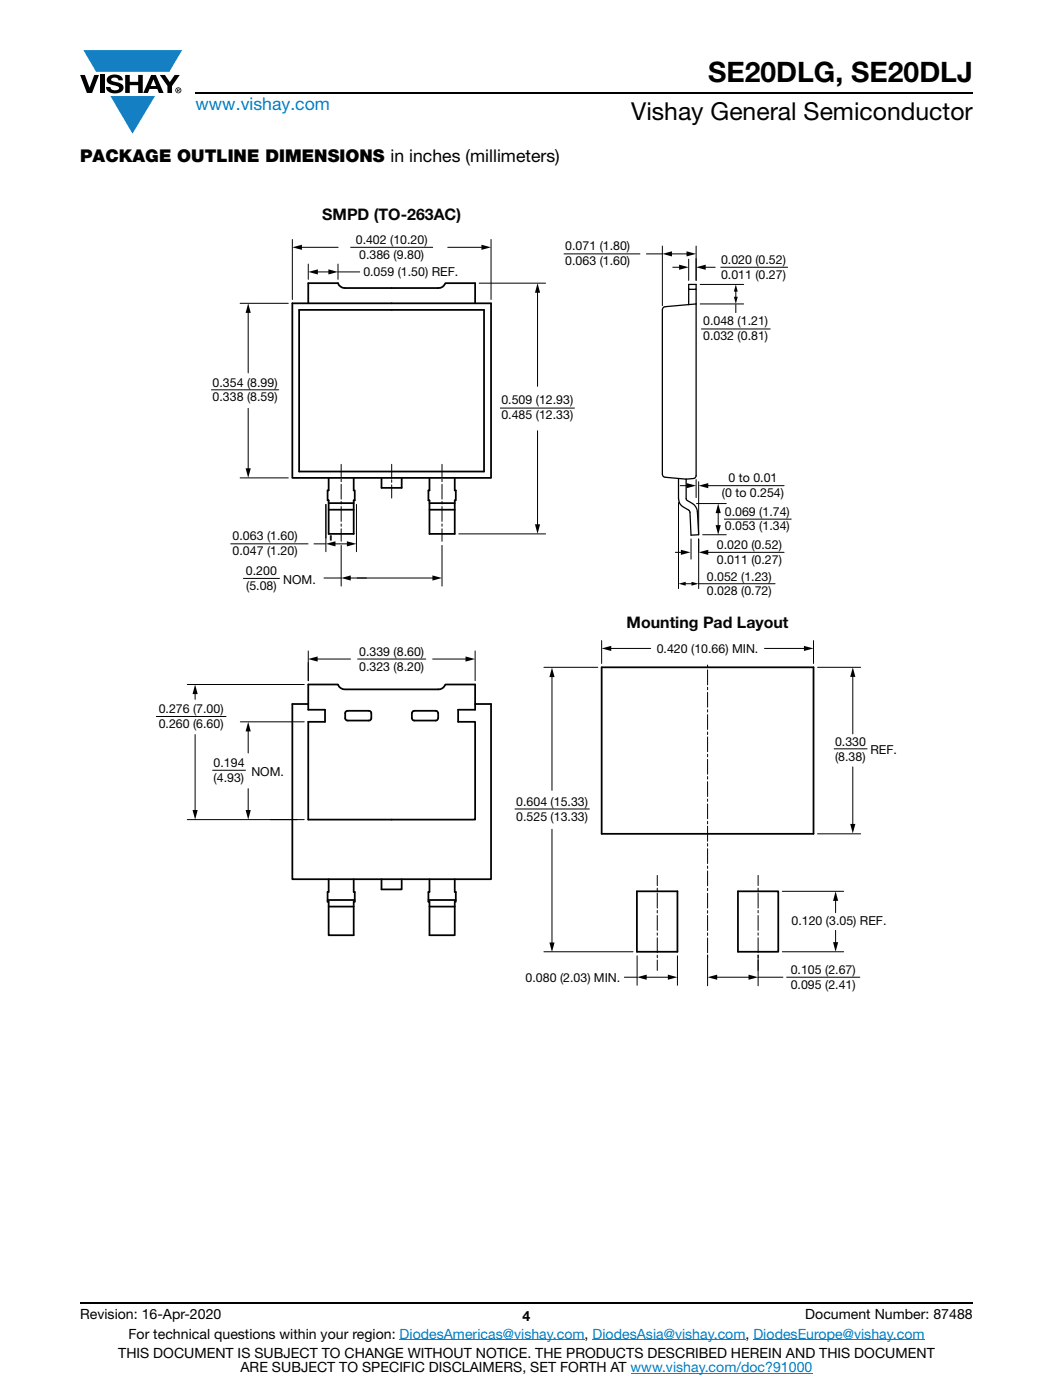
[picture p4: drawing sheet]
<svg xmlns="http://www.w3.org/2000/svg" width="210mm" height="279mm" viewBox="0 0 210 279" stroke-linecap="round" stroke-linejoin="round" font-family="sans-serif">
<g fill="#147fc3">
<path d="M16.6 10h19.7l-2.5 4.3h-1.2h-13.4z"/>
<path d="M22 19.2h8.9l-4.5 7.5z"/>
</g>
<g fill="#000">
<path d="M16 15h.9l1 2.5 .9-2.5h.9l-1.3 3.6h-1.1zM19.9 15h.9v3.6h-.9zM21.6 15.3a2.1 2.1 0 0 1 2.8 .3l.1 .4h-.9a.79 .79 0 0 0-.7-.5 .79 .79 0 0 0-.7 .4l.2 .3 1 .2a1.08 1.08 0 0 1 1.2 1 1.08 1.08 0 0 1-1.1 1.2 1.73 1.73 0 0 1-2.4-1.2h.9a.96 .96 0 0 0 .8 .6 .96 .96 0 0 0 1-.4 1.31 1.31 0 0 0-1.3-.6 1.03 1.03 0 0 1-1-.6 1.03 1.03 0 0 1 .1-1.1zM25 15h.9v1.3h1.7v-1.3h.9v3.6h-.9v-1.6h-1.7v1.6h-.9zM31.9 15h1l1 1.4 .9-1.4h1l-1.5 2.2v1.4h-.9v-1.4z"/>
<path d="M30.6 15.8l.5 1.4h-1zM30.1 15l-1.5 3.6h.9l.3-.8h1.6l.3 .8h.9l-1.5-3.6z"/>
<path d="M35.5 17.8h.2v.2h-.2zM35.3 17.7v.7h.2v-.3l.3 .3-.1-.3 .1-.2v-.2z"/>
<path d="M35.1 18a.46 .46 0 0 1 .9 0 .46 .46 0 0 1-.9 0zM35 18a.6 .6 0 0 0 1.2 0 .6 .6 0 0 0-1.2 0z"/>
</g>
<path d="M39 18.6h155M16 260h178" fill="none" stroke="#000" stroke-width=".36"/>
<path d="M79.7 267.4h36.9M118.2 267.4h30.5M125.8 274h36.2M150.2 267.4h34.2" fill="none" stroke="#007ec4" stroke-width=".2"/>
<path d="M31.1 41.3h147.8v156.6h-147.8z" fill="#fff"/>
<path d="M137.3 56.8h1.5v.9h-1.5zM137.3 57.7v3.1M138.8 57.7v37.2l-.2 .5-1.8 .2M137.3 60.8l-4.7 .4-.3 .1-.2 .5v32.9l.2 .5h.3l4.2 .4M138.8 60.7l-1.5 .1M135.3 95.5v4a1.86 1.86 0 0 0 1 1.7l1 .6 .3 .4 .2 4.6 1.5-.1-.2-4.6a2.64 2.64 0 0 0-2-2.2l-.3-.4v-3.9M61.4 140.5h.1M94.7 140.5h.1" fill="none" stroke="#000" stroke-width=".25"/>
<g fill="none" stroke="#000" stroke-width=".35">
<path d="M94.7 56.5h-5.9a1.45 1.45 0 0 1-1.4 1h-18.6a1.45 1.45 0 0 1-1.4-1h-5.9v4M94.7 56.5v4M58.3 60.5h39.6v34.9h-39.6zM59.7 61.8h36.8v32.3h-36.8zM65.5 95.4v2.5h-.2v2h.2v6.6h5v-6.6h.2v-2h-.2v-2.5M76.1 95.4v2h4v-2M85.6 95.4v2.5h-.2v2h.2v6.6h5.1v-6.6h.2v-2h-.2v-2.5M65.5 100.4h5M65.5 101.7h5M85.6 100.4h5.1M85.6 101.7h5.1M94.7 136.6v5h-3.3v2.5h3.3v19.5h-33.2v-19.5h3.3v-2.5h-3.3v-5h5.9a1.45 1.45 0 0 0 1.4 1h18.6a1.46 1.46 0 0 0 1.4-1h5.9"/>
<path d="M120 133.2h42.2v33.2h-42.2zM61.5 140.5h-3.2v35h39.6v-35h-3.2M69.1 141.9h4.7l.2 .4v1.2l-.5 .3h-4.4l-.3-.5v-1zM82.4 141.9h4.7l.3 .4v1l-.3 .5h-.2h-4.5l-.3-.5v-1zM65.3 179.6h5.4M65.5 175.5v2.5h-.2v2h.2v6.6h5v-6.6h.2v-2h-.2v-2.5M76.1 175.5v2h4v-2M85.4 179.6h5.5M85.6 175.5v2.5h-.2v2h.2v6.6h5.1v-6.6h.2v-2h-.2v-2.5M127 177.9h8.1v12h-8.1zM147.2 177.9h8v12h-8zM65.5 180.9h5"/>
<path d="M85.6 180.9h5.1"/>
</g>
<g fill="none" stroke="#000" stroke-width=".2">
<path d="M58.3 47.8v12M59.9 49.4h7.5M61.5 52.7v3M63 54.3h2.8M67.4 54.3h4.3M67.4 52.7v3M69.9 49.4h16.5M89.3 49.4h7.1M95.5 56.5h13.3M97.9 47.8v12M107.2 58.1v19M112.4 50.7h15.3"/>
<path d="M128.9 50.7h3.2M132.1 49.1v11.9M133.6 50.7h3.7M134.2 53.3h1.6M137.3 51.7v4.3M138.8 49.1v6.9M139.6 56.8h8.7M140.4 53.3h2.2M143.7 53.3h13.4M146.7 57.9v1.6M42.2 77.8h13.4M47.9 60.5h9.6"/>
<path d="M49.5 62.1v12.3M139.6 60.7h8.7M139.8 65.7h13.9M146.7 60.8v1.6M47.9 95.4h9.6M49.5 81.5v12.3M68 92.7v2.5M68 95.6v.5M68 96.6v3M78.1 92.7v2.6M78.1 95.8v.5M78.1 96.8v2.6"/>
<path d="M88.1 92.7v2.5M88.1 95.6v.5M88.1 96.6v3M99.7 81.4h14.9M107.2 86v19M135.6 96.9h1.7M138.8 95.7v3.6M139.3 96.1v10.4M140.9 96.9h15.5M45.9 108.5h15.6M48.5 115.4h7.3M62.6 108.5h2.3"/>
<path d="M64.6 115.4h3.4M65 100.7v9.4M65.9 106.9v.9M66 106.9v.9M66.5 108.5h3M68 100.1v.5M68 101.1v3M68 104.6v.4M68 105.5v2.5M68 108.8v8.2M69.6 115.4h17M71.1 100.7v9.4"/>
<path d="M88.1 108.8v8.2M88.1 100.1v.5M88.1 101.1v3M88.1 104.6v.4M88.1 105.5v2.5M91.5 106.5h17.3M134.7 110.2h1.4M135.3 100.3v17.2M136.5 116.5h1.7M137.8 107.6v4M138.9 100.5h5.9M139.3 107.6v9.9"/>
<path d="M139.3 116.5h15.3M140.1 106.7h4.7M140.9 110.2h15.5M143.2 102.1v3.1M144.4 103.6h13.4M37.3 136.6h23.4M38.9 138.2v1.4M61.5 129.9v5.9M63 131.5h6.9M71.3 131.5h13.6M86.3 131.5h6.9M94.7 129.9v5.9"/>
<path d="M108.5 133.2h10.7M110.1 134.8v22.9M120 127.8v4.6M121.5 129.4h8.3M141.1 132.7v.5M141.1 133.7v3M141.1 137.2v.5M141.1 138.2v2.9M152.4 129.4h8.3M162.2 127.8v4.6M163 133.2h8.6M170.1 134.7v11.8"/>
<path d="M31.1 143h14M38.9 146.6v15.4M42.3 153.7h6.7M47.9 144.1h12.8M49.5 145.6v4.7M49.5 157.4v4.6M141.1 141.6v.5M141.1 142.6v3M141.1 146.1v.5M141.1 147.1v2.9M141.1 150.5v.5M141.1 151.6v2.9"/>
<path d="M141.1 155v.5M141.1 156v3M141.1 159.5v.4M166.3 149.4h6.7M170.1 153.1v11.7M37.3 163.6h23.4M102.6 161.5h15M110.1 165.5v22.9M131.1 174.7v2M131.1 177.2v.6M131.1 178.2v3M141.1 160.4v3"/>
<path d="M141.1 163.9v.5M141.1 164.9v3M141.1 168.4v.5M141.1 169.4v2.9M141.1 172.8v.5M141.1 173.8v3M141.1 177.3v.5M141.1 178.3v2.9M151.2 174.7v2M151.2 177.2v.6M151.2 178.2v3M156 177.9h12.2"/>
<path d="M163 166.4h8.6M166.6 179.4v2.8M108.5 189.9h17.7M124.5 195h2.5M127 190.8v5.8M128.6 195h4.9M131.1 181.7v.5M131.1 182.7v3M131.1 186.2v.4M131.1 187.2v2.9M131.1 190.6v.5M131.1 191.6v2.1"/>
<path d="M135.1 190.8v5.8M141.1 181.7v.5M141.1 182.7v3M141.1 186.2v.5M141.1 187.2v3M141.1 190.6v6.1M142.7 195h6.9M151.2 195h4.9M151.2 181.7v.5M151.2 182.7v3M151.2 186.2v.4M151.2 187.2v2.9"/>
<path d="M151.2 190.6v6.1M156 189.9h12.2M156.8 195h14.7M166.6 185.7v2.7"/>
</g>
<g fill="#000">
<path d="M58.3 49.4l1.9-.6v1.1zM61.5 54.3l1.9-.5v1zM65.5 53.8l1.9 .5-1.9 .5zM96 48.8l1.9 .6-1.9 .5zM107.2 56.5l.5 1.9h-1zM132.1 50.7l1.9-.5v1zM135.4 52.8l1.9 .5-1.9 .5zM136.9 50.2l1.9 .5-1.9 .5zM138.8 53.3l1.9-.5v1zM146.7 56.8l.4 1.4h-.8zM146.3 59.2h.8l-.4 1.5zM49.5 60.5l.5 1.9h-1z"/>
<path d="M49 93.5h1l-.5 1.9zM136.9 96.4l1.9 .5-1.9 .5zM139.3 96.9l1.9-.5v1zM65 108.5l1.9-.5v1zM69.2 108l1.9 .5-1.9 .5zM68 115.4l1.9-.6v1.1zM86.2 114.8l1.9 .6-1.9 .5zM106.7 104.6h1l-.5 1.9zM135.8 109.7l1.9 .5-1.9 .5zM135.3 116.5l1.4-.4v.8zM137.9 116.1l1.4 .4-1.4 .4zM139.3 110.2l1.9-.5v1z"/>
<path d="M142.7 104.8h1l-.5 1.9zM143.2 100.5l.5 1.9h-1zM38.9 136.6l.5 1.9h-1zM61.4 131.5l1.9-.5v1zM92.8 131l1.9 .5-1.9 .5zM110.1 133.2l.5 1.9h-1zM120 129.4l1.9-.5v1zM160.3 128.9l1.9 .5-1.9 .5zM170.1 133.2l.5 1.9h-1.1zM49.5 144.1l.5 1.9h-1zM38.4 161.7h1l-.5 1.9zM49 161.7h1l-.5 1.9z"/>
<path d="M166.6 177.9l.5 1.9h-1zM169.5 164.4h1.1l-.5 1.9zM109.6 188.1h1l-.5 1.9zM127 195l2-.5v1zM133.2 194.5l1.9 .5-1.9 .5zM141.1 195l1.9-.5v1zM149.3 194.5l1.9 .5-1.9 .5zM166.1 188h1l-.5 1.9z"/>
</g>
<text font-size="5.6" x="141.2" y="16.4">SE20DLG, SE20DLJ</text>
<text font-size="4.9" x="125.9" y="23.9">Vishay General Semiconductor</text>
<text font-size="3.5" fill="#007ec4" x="39" y="22">www.vishay.com</text>
<text font-size="3.5" x="16" y="32.3">PACKAGE OUTLINE DIMENSIONS in inches (millimeters)</text>
<g font-size="3.2" fill="#050504">
<text x="64.3" y="43.9">SMPD (TO-263AC)</text>
<text x="125" y="125.3">Mounting Pad Layout</text>
</g>
<g font-size="2.8">
<text x="16" y="263.3">Revision: 16-Apr-2020</text>
<text x="104.2" y="263.6">4</text>
<text x="160.6" y="263.3">Document Number: 87488</text>
<text x="25.6" y="267.1">For technical questions within your region: DiodesAmericas@vishay.com, DiodesAsia@vishay.com, DiodesEurope@vishay.com</text>
<text x="23.6" y="271">THIS DOCUMENT IS SUBJECT TO CHANGE WITHOUT NOTICE. THE PRODUCTS DESCRIBED HEREIN AND THIS DOCUMENT</text>
<text x="48" y="273.8">ARE SUBJECT TO SPECIFIC DISCLAIMERS, SET FORTH AT www.vishay.com/doc?91000</text>
</g>
<g font-size="2.5" fill="#050504">
<text x="70.9" y="48.7">0.402 (10.20)</text>
<text x="71.6" y="51.7">0.386 (9.80)</text>
<text x="112.7" y="50">0.071 (1.80)</text>
<text x="112.7" y="52.9">0.063 (1.60)</text>
<text x="143.8" y="52.6">0.020 (0.52)</text>
<text x="72.5" y="55.1">0.059 (1.50) REF.</text>
<text x="143.8" y="55.6">0.011 (0.27)</text>
<text x="140.2" y="65">0.048 (1.21)</text>
<text x="140.2" y="67.9">0.032 (0.81)</text>
<text x="42.4" y="77.1">0.354 (8.99)</text>
<text x="42.4" y="80.1">0.338 (8.59)</text>
<text x="100" y="80.7">0.509 (12.93)</text>
<text x="100" y="83.7">0.485 (12.33)</text>
<text x="144" y="99.2">(0 to 0.254)</text>
<text x="145.3" y="96.2">0 to 0.01</text>
<text x="46.4" y="107.8">0.063 (1.60)</text>
<text x="144.5" y="102.9">0.069 (1.74)</text>
<text x="144.5" y="105.9">0.053 (1.34)</text>
<text x="46.4" y="110.8">0.047 (1.20)</text>
<text x="143" y="109.6">0.020 (0.52)</text>
<text x="143" y="112.6">0.011 (0.27)</text>
<text x="49.1" y="114.8">0.200</text>
<text x="49.1" y="117.8">(5.08)</text>
<text x="56.5" y="116.5">NOM.</text>
<text x="140.9" y="115.9">0.052 (1.23)</text>
<text x="140.9" y="118.8">0.028 (0.72)</text>
<text x="71.6" y="130.8">0.339 (8.60)</text>
<text x="131" y="130.2">0.420 (10.66) MIN.</text>
<text x="71.6" y="133.8">0.323 (8.20)</text>
<text x="31.6" y="142.3">0.276 (7.00)</text>
<text x="31.6" y="145.3">0.260 (6.60)</text>
<text x="166.5" y="148.9">0.330</text>
<text x="42.6" y="153">0.194</text>
<text x="42.6" y="156">(4.93)</text>
<text x="50.1" y="154.8">NOM.</text>
<text x="166.5" y="151.9">(8.38)</text>
<text x="173.6" y="150.4">REF.</text>
<text x="102.9" y="160.8">0.604 (15.33)</text>
<text x="102.9" y="163.8">0.525 (13.33)</text>
<text x="157.8" y="184.7">0.120 (3.05) REF.</text>
<text x="104.8" y="196">0.080 (2.03) MIN.</text>
<text x="157.7" y="194.4">0.105 (2.67)</text>
<text x="157.7" y="197.4">0.095 (2.41)</text>
</g>
</svg>
